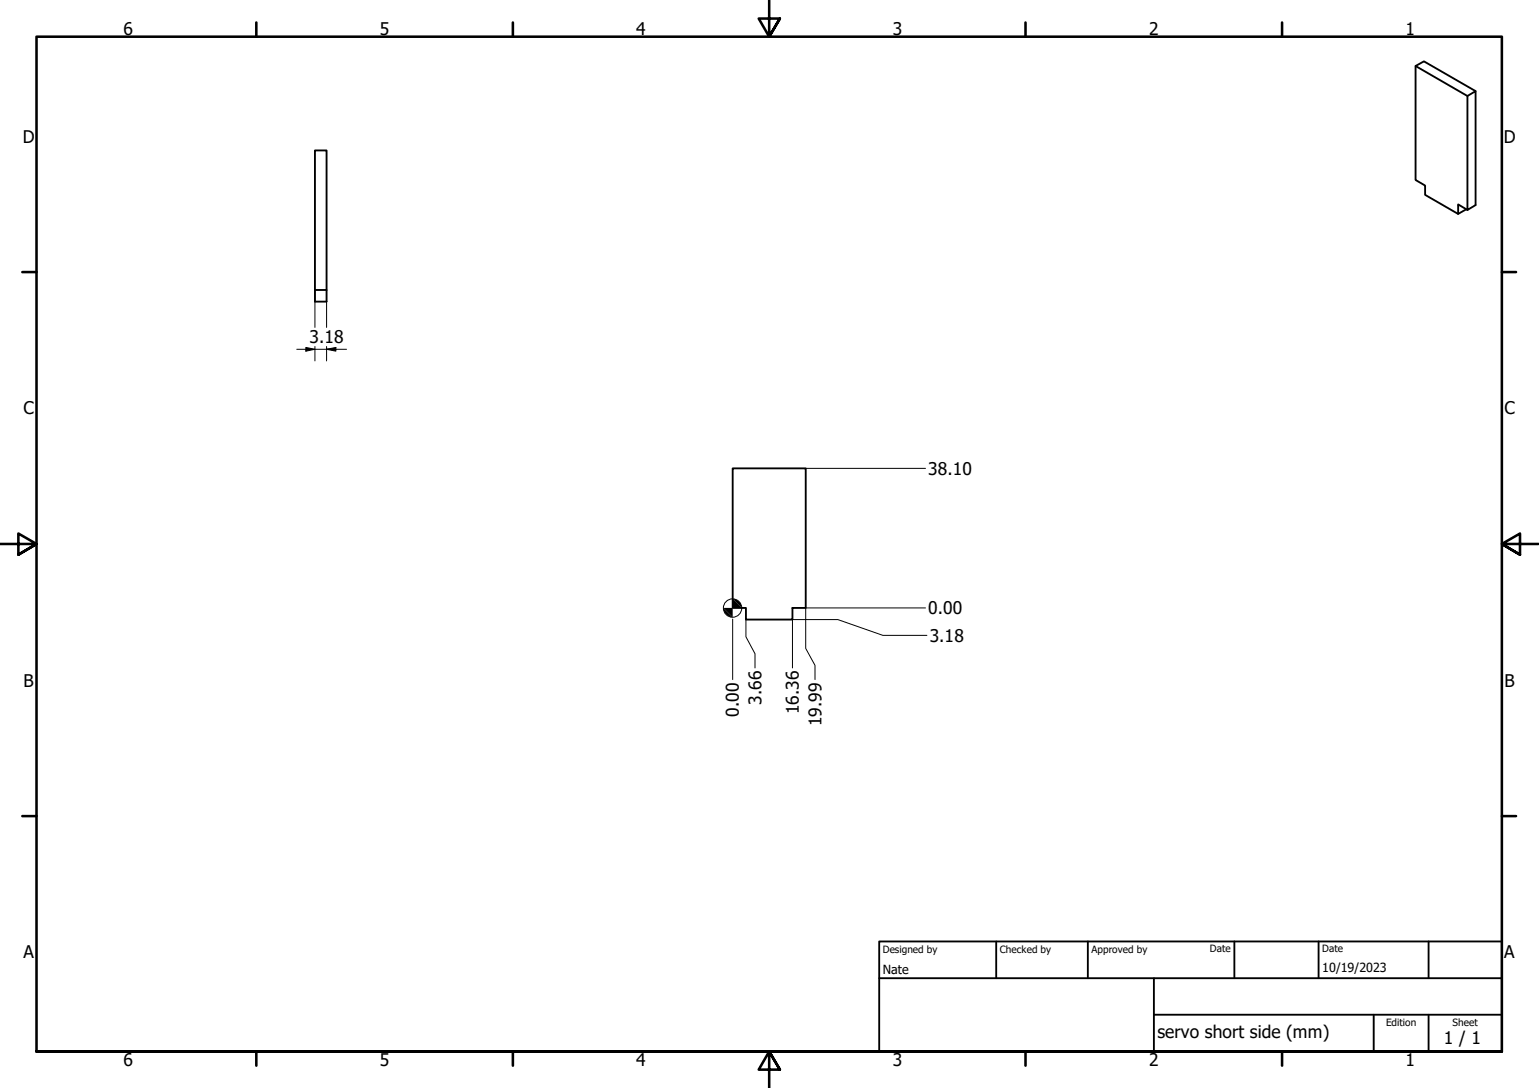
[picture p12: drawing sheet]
<svg xmlns="http://www.w3.org/2000/svg" width="420mm" height="297mm" viewBox="0 0 420 297" stroke-linecap="round" stroke-linejoin="round" font-family="sans-serif">
<!-- layer: Visible (ISO) -->
<path d="M386.5 18l14.1 8.2 2.2-1.3v31.1l-2.2 1.3v-31.1M402.8 24.9l-14.1-8.2-2.2 1.3v31.1l2.6 1.6v2.5l9 5.2 2.2-1.3M86 41.1h3.2v38.1h-3.2zM400.6 57.3l-2.5-1.5v2.6M86 79.2v3.1h3.2v-3.1M200 127.9h20v38.1h-3.7v3.1h-12.7v-3.1h-3.6z" fill="none" stroke="#000" stroke-width=".51"/>
<!-- layer: Border (ISO) -->
<g fill="none" stroke="#000" stroke-width=".7">
<path d="M70 6.1v3.9M140 6.1v3.9M210 0v10l-2.9-4.9h5.8l-2.9 4.9 2.9-4.9M280 6.1v3.9M350 6.1v3.9M6.1 74.3h3.9M410 74.3h3.9M0 148.5h10l-5-2.8v5.7l5-2.9-5 2.9M420 148.5h-10l5-2.8v5.7l-5-2.9 5 2.9M6.1 222.8h3.9M410 222.8h3.9M10 287.1v-277.1h400v277.1h-400h400"/>
<path d="M70 287.1v3.8M140 287.1v3.8M212.9 292l-2.9-4.9 2.9 4.9h-5.8l2.9-4.9v9.9M280 287.1v3.8M350 287.1v3.8"/>
</g>
<!-- layer: Title (ISO) -->
<path d="M240 257h170v30.1h-170zM272 257v10.1M297 257v10.1M337 257v10.1M360 257v10.1M390 257v10.1M240 267.1h170M315 277h95M315 267.1v20M375 277v10.1M390 277v10.1" fill="none" stroke="#000" stroke-width=".51"/>
<!-- layer: Dimension (ISO) -->
<g fill="none" stroke="#000" stroke-width=".27">
<path d="M86 79.2v10.2M89.2 79.2v10.2M81 95.4h10.7M83.5 94.9l2.5 .5-2.5 .5zM86 94.6v3.9M89.2 95.4l2.5-.5v1zM89.2 95.4h5.4M89.2 94.6v3.9M220 127.9h32.7M200 169v16.5M203.6 169.1v4.7l2.5 4.7v3.9M252.7 166h-32.7v11l2.5 4.7v3.8"/>
<path d="M253 173.5h-12l-12.3-4.4h-12.4v13.3"/>
<circle cx="200" cy="166" r="2.51"/>
</g>
<g fill="#000">
<path d="M83.5 94.9l2.5 .5-2.5 .5z" fill-rule="evenodd"/>
<path d="M89.2 95.4l2.5-.5v1z" fill-rule="evenodd"/>
<path d="M197.5 166l2.5 2.5a2.6 2.6 0 0 1-2.5-2.5z" fill-rule="evenodd"/>
<path d="M197.5 166h5l-2.5-2.5v5z" fill-rule="evenodd"/>
<path d="M200 163.5a2.49 2.49 0 0 1 2.5 2.5z" fill-rule="evenodd"/>
</g>
<g font-size="4.8">
<text x="33.7" y="9.6">6</text>
<text x="103.7" y="9.6">5</text>
<text x="173.7" y="9.6">4</text>
<text x="243.7" y="9.6">3</text>
<text x="313.7" y="9.6">2</text>
<text x="383.7" y="9.6">1</text>
<text x="6.2" y="38.9">D</text>
<text x="410.5" y="38.9">D</text>
<text x="84.5" y="93.7">3.18</text>
<text x="6.4" y="113.1">C</text>
<text x="410.7" y="113.1">C</text>
<text x="253.4" y="129.7">38.10</text>
<text x="253.4" y="167.8">0.00</text>
<text x="253.8" y="175.2">3.18</text>
<text x="6.4" y="187.4">B</text>
<text x="410.7" y="187.4">B</text>
<text x="201.7" y="195.6" transform="rotate(-90 201.7 195.6)">0.00</text>
<text x="207.9" y="192.5" transform="rotate(-90 207.9 192.5)">3.66</text>
<text x="218.1" y="195.1" transform="rotate(-90 218.1 195.1)">16.36</text>
<text x="224.3" y="198.2" transform="rotate(-90 224.3 198.2)">19.99</text>
<text x="6.4" y="261.7">A</text>
<text x="410.7" y="261.7">A</text>
<text x="316" y="283.4">servo short side (mm)</text>
<text x="394.2" y="285">1 / 1</text>
<text x="33.7" y="290.9">6</text>
<text x="103.7" y="290.9">5</text>
<text x="173.7" y="290.9">4</text>
<text x="243.7" y="290.9">3</text>
<text x="313.7" y="290.9">2</text>
<text x="383.7" y="290.9">1</text>
</g>
<g font-size="3.4">
<text x="241" y="266">Nate</text>
<text x="361" y="265.5">10/19/2023</text>
</g>
<g font-size="2.7">
<text x="241" y="260.1">Designed by</text>
<text x="273" y="260.1">Checked by</text>
<text x="298" y="260.1">Approved by</text>
<text x="330.3" y="260">Date</text>
<text x="361" y="260">Date</text>
<text x="378.4" y="280.1">Edition</text>
<text x="396.6" y="280.1">Sheet</text>
</g>
</svg>
